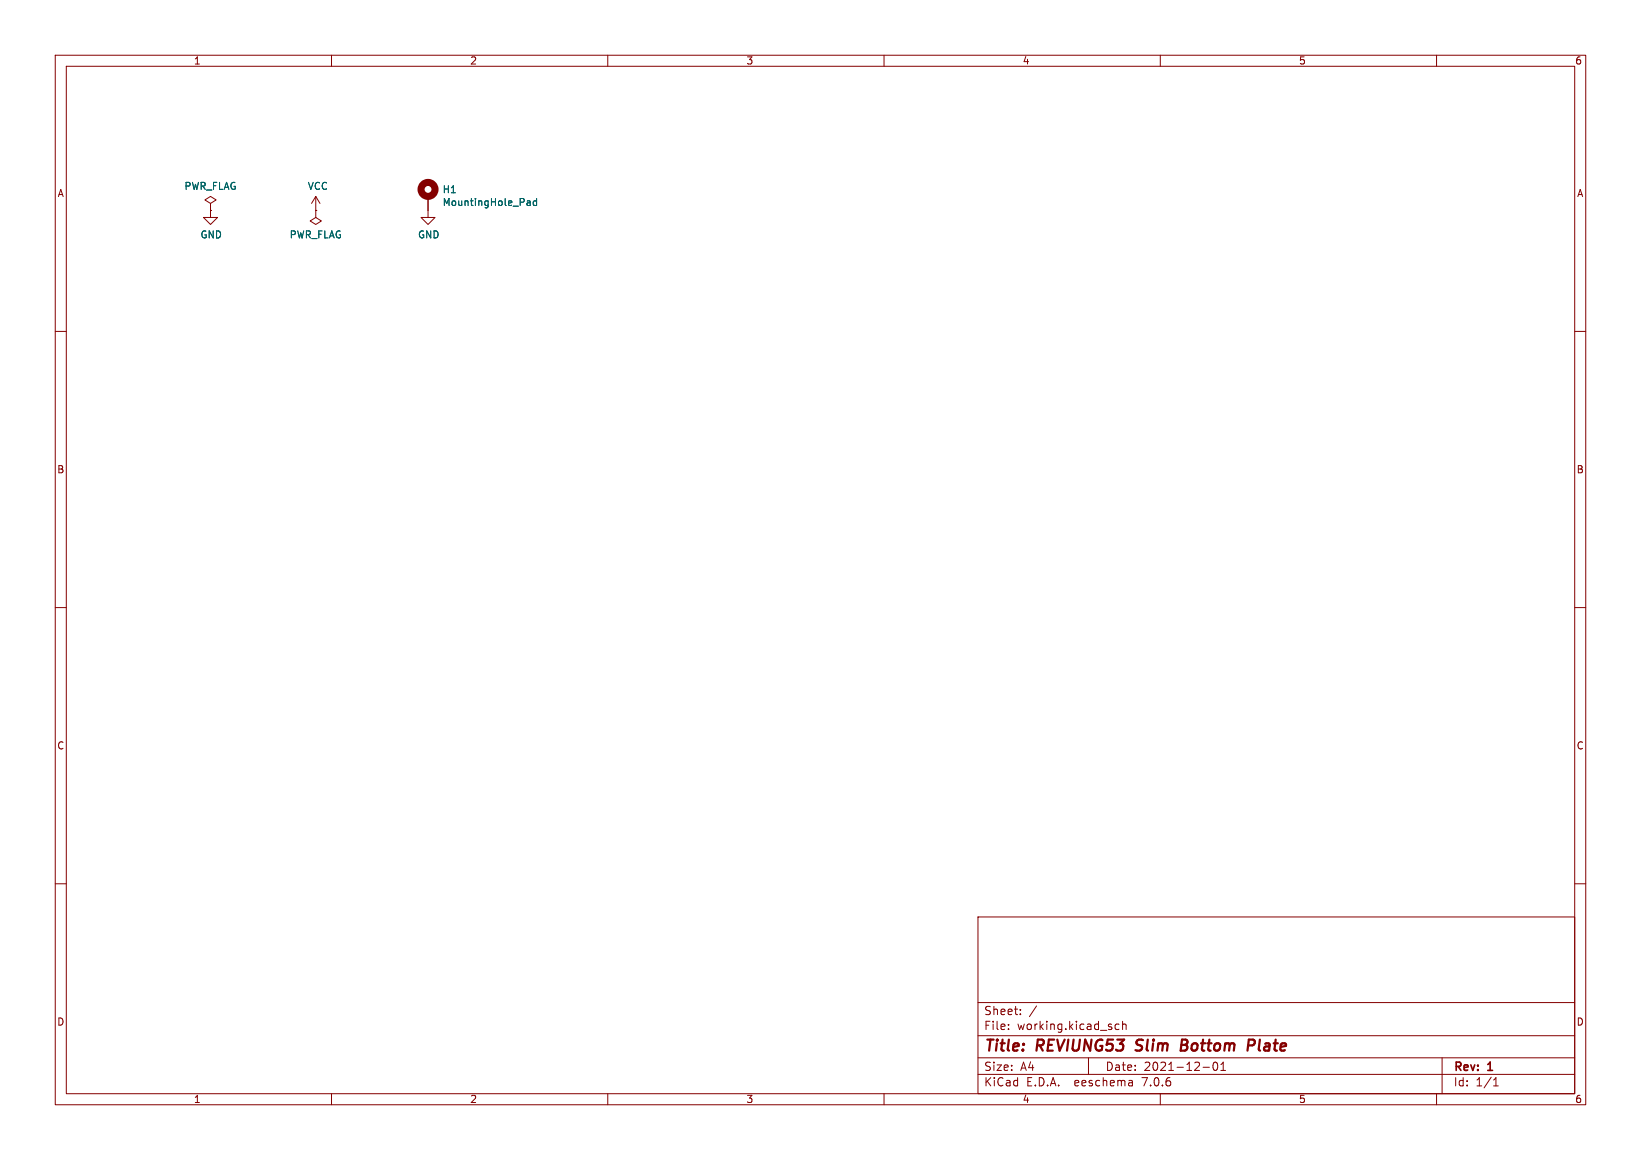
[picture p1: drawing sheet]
<svg xmlns="http://www.w3.org/2000/svg" width="297mm" height="210mm" viewBox="0 0 297 210" stroke-linecap="round" stroke-linejoin="round" font-family="sans-serif">
<g fill="none" stroke="#840000" stroke-width=".18">
<path d="M10 10h277v190h-277zM12 12h273v186h-273zM60 10v2M110 10v2M160 10v2M210 10v2M260 10v2M38.1 38.1v1.3h1.3l-1.3 1.2-1.3-1.2h1.3M38.1 36.8l1-.6-1-.6-1 .6 1 .6v1.3M38.1 38.1h.1M57.1 38.1v1.3l1.1 .6-1.1 .6-1-.6 1-.6M57.1 38.1h.1"/>
<path d="M57.1 35.6l-.7 1.2M57.1 35.6v2.5M57.1 35.6l.8 1.2M77.5 35.6v3.8h1.2l-1.2 1.2-1.3-1.2h1.3M10 60h2M285 60h2M10 110h2M285 110h2M10 160h2M285 160h2M177 166h108v32h-108zM60 198v2"/>
<path d="M110 198v2M160 198v2M177 194.5h108M177 191.5h108M177 187.5h108M177 181.5h108M182.5 186.3v.1M182.5 185.5v.1M184.7 183.6v.1M184.7 182.8v.1M187.6 182.1l-1.3 2M197 191.5v3"/>
<path d="M202.5 185.5l-.4-.1-.3 .3v.4l.2 .2h.5M203.2 185.5l.2-.1 .3 .1 .1 .9M203.2 184.9v1.5M204.9 195.7l.1 .9M205 196.5l-.2 .1M205 196h-.2M210 198v2M217.7 193.2h1.2M219.7 192.4l.2-.1a.8 .8 0 0 1 .5 .7 .8 .8 0 0 1-.5 .8l-.2-.1-.2-.5zM221 193.8h.8M221 192.7l.4-.4v1.5M260 198v2"/>
<path d="M261 191.5v6.5M270.3 196.6h.9M270.3 195.5l.4-.4v1.5"/>
</g>
<path d="M205.5 190.1l.3 .1M205.8 188.4l-.1 .4v.2M213.8 189.2h.7M214.5 189.2l.3 .1M214.6 188.2h-.7l-.2 2 .9-.1M214.7 189.1l-.2 .1M226 188.2l1 .1a.58 .58 0 0 1-.3 1h-.8" fill="none" stroke="#840000" stroke-width=".4"/>
<circle cx="77.5" cy="34.3" r="1.27" fill="none" stroke="#840000" stroke-width="1.3"/>
<path d="M95.5 36.4h.4l.1 .8M96 37.1l-.5 .1M96 36.7h-.5M97.1 36.4h-.3l-.3 .2 .1 .5h.5M97.1 35.9v1.3" fill="none" stroke="#006464" stroke-width=".18"/>
<g font-size="2.8" fill="#840000">
<text x="178" y="190.9">Title:</text>
<text x="187.7" y="190.9">REVIUNG53</text>
<text x="206.5" y="190.9">Slim</text>
<text x="215.4" y="190.9">Bottom</text>
<text x="228.2" y="190.9">Plate</text>
</g>
<g font-size="2.1" fill="#840000">
<text x="178" y="184">Sheet:</text>
<text x="178" y="186.7">File:</text>
<text x="184.1" y="186.7">working.kicad_sch</text>
<text x="178" y="196.9">KiCad</text>
<text x="178" y="194.1">Size:</text>
<text x="184.7" y="194.1">A4</text>
<text x="185.7" y="196.9">E.D.A.</text>
<text x="194.6" y="196.9">eeschema</text>
<text x="200" y="194.1">Date:</text>
<text x="207" y="196.9">7.0.6</text>
<text x="207" y="194.1">2021-12-01</text>
<text x="263" y="194.3">Rev:</text>
<text x="263" y="196.9">Id:</text>
<text x="267.1" y="196.9">1/1</text>
<text x="269.4" y="194.3">1</text>
</g>
<g font-size="1.8" fill="#840000">
<text x="35" y="11.9">1</text>
<text x="85" y="11.9">2</text>
<text x="135" y="11.9">3</text>
<text x="185" y="11.9">4</text>
<text x="235" y="11.9">5</text>
<text x="285" y="11.9">6</text>
<text x="10.3" y="35.9">A</text>
<text x="285.3" y="35.9">A</text>
<text x="10.3" y="85.9">B</text>
<text x="285.3" y="85.9">B</text>
<text x="10.3" y="135.9">C</text>
<text x="285.3" y="135.9">C</text>
<text x="10.3" y="185.9">D</text>
<text x="285.3" y="185.9">D</text>
<text x="35" y="199.9">1</text>
<text x="85" y="199.9">2</text>
<text x="135" y="199.9">3</text>
<text x="185" y="199.9">4</text>
<text x="235" y="199.9">5</text>
<text x="285" y="199.9">6</text>
</g>
<g font-size="1.8" fill="#006464">
<text x="33.3" y="34.6">PWR_FLAG</text>
<text x="55.6" y="34.6">VCC</text>
<text x="80" y="35.2">H1</text>
<text x="80" y="37.5">MountingHole_Pad</text>
<text x="36.2" y="43.4">GND</text>
<text x="52.3" y="43.4">PWR_FLAG</text>
<text x="75.6" y="43.4">GND</text>
</g>
</svg>
